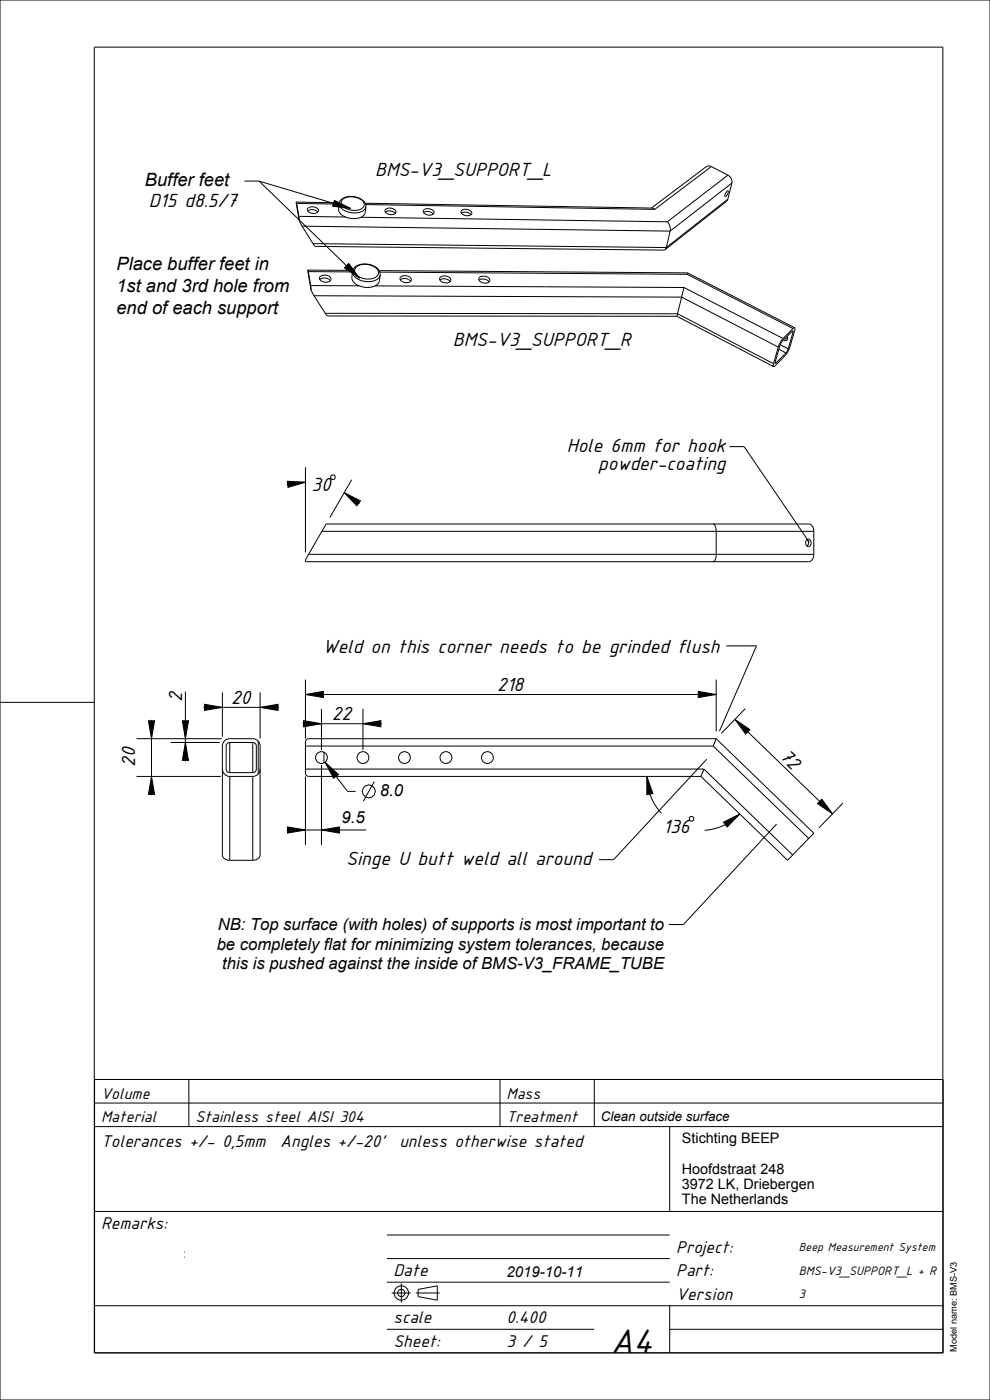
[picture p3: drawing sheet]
<svg xmlns="http://www.w3.org/2000/svg" width="210mm" height="297mm" viewBox="0 0 210 297" stroke-linecap="round" stroke-linejoin="round" font-family="sans-serif">
<g fill="none" stroke="#000" stroke-width=".21">
<path d="M0 0h210v297h-210zM51.8 38.4h3.1l19.5 5.8M54.9 38.4l21.4 20.6M150.9 35.3l3.8 2 .5 .7v.8M150.9 35.3l-12 9.1M150.9 35.3l-.6-.1-.4 .1-11.7 8.8M154.4 37.2l-12.8 9.9M155.2 38.8l-13 10.2M155.2 38.8l-.8 3.5M62.8 42.9l9.2 .1M62.8 42.9l.7 3.9M62.8 42.9l.1 .3"/>
<path d="M62.9 43.2l9 .1M62.9 43.2l.5 2.7M63.4 45.9l9.9 .1M63.4 45.9l.1 .9M63.5 46.8l.6 1.2M64.1 48l2.3 3.7M64.1 48l78.1 1M65.3 57.3l.1 .3M65.3 57.3l9.5 .1M65.3 57.3l.7 4.2M65.3 44.8l.5-.3h.6l.6 .2 .4 .3M65.3 44.2l.6-.3h.8l.7 .4 .1 .5-.5 .4h-1l-.7-.4-.1-.4z"/>
<path d="M65.4 57.6l.5 3M65.4 57.6l9.4 .1M66.4 51.7l.5 .6 74.2 .7M67.8 59.3l.5-.3h.7l.7 .2 .4 .3M67.9 58.7l1-.3 1.1 .3a.67 .67 0 0 1 .1 .9 .67 .67 0 0 1-.8 .3l-.7-.1-.6-.3-.2-.4zM70.9 42.5l3.5 1.7-3.8-.4zM72 43.2a2.49 2.49 0 0 0 2.5 1.9 2.53 2.53 0 0 0 3.1-1.2M72 43.2a2.23 2.23 0 0 1 2.6-1.5 2.77 2.77 0 0 1 3 2.1v.1M72 43.1l-.2 1.3a2.43 2.43 0 0 0 2.5 1.9 2.58 2.58 0 0 0 3.2-1.2l.1-1.2M72.6 42.3a3.3 3.3 0 0 1 4.6 .9 1.48 1.48 0 0 1-1.7 1.4 2.84 2.84 0 0 1-3.1-1.6zM74 55.9l2.3 3.1-3.2-2.2zM74.8 57.6a2.47 2.47 0 0 1 3-1.6 2.62 2.62 0 0 1 2.8 2.3"/>
<path d="M74.8 57.6a2.66 2.66 0 0 0 2.8 2.1 2.55 2.55 0 0 0 3-1.4M74.8 57.6l-.2 1.2a2.6 2.6 0 0 0 2.7 2.1 2.6 2.6 0 0 0 3.2-1.3l.1-1.3M75.6 56.7a3.4 3.4 0 0 1 4.6 .8 1.51 1.51 0 0 1-1.7 1.7 2.78 2.78 0 0 1-3.3-1.8zM76.6 46.1l65 1M77.5 43.1l60.8 1 .6 .3M77.6 43.4l61.3 1M80.4 57.4l65.5 .5M80.6 57.7l65.2 .5M81.8 45l.4-.2h.7l.5 .1 .4 .4M81.8 44.4l.6-.2h.8l.7 .4 .1 .4-.5 .5h-1l-.7-.5-.1-.3zM84.9 59.4l.5-.3h.7l.6 .2 .4 .4M85 58.8l.6-.3 .9 .1 .6 .3 .1 .6-.5 .4h-1l-.8-.5-.1-.3z"/>
<path d="M89.9 45.1l.4-.2h.6l.6 .2 .4 .3M89.9 44.5l.6-.2 .8 .1 .6 .3 .2 .5-.6 .4h-.9l-.7-.5zM93.3 59.4l.5-.2h.7l.6 .2 .4 .3M93.4 58.8l.4-.2 .6-.1 1.1 .5a.68 .68 0 0 1 0 .8 .68 .68 0 0 1-.9 .2l-.7-.1-.5-.3a.51 .51 0 0 1 0-.8zM97.9 45.2l.4-.2h.7l.9 .5M97.9 44.6l.7-.2 .7 .1 .6 .3 .2 .5-.6 .4h-1l-.6-.5zM101.6 59.4l.5-.2h.6l.7 .2 .4 .4M101.7 58.8l.6-.2 .8 .1 .7 .4 .1 .5-.6 .4h-1l-.7-.6v-.3zM141.6 47.1l.5 .9 .1 1M142.2 49l-.9 3.6-.2 .4M145.8 58.2l22.4 11.5M145.9 57.9l-.1 .3"/>
<path d="M145.9 57.9l22.7 11.6M154.2 40.6l.3-.1-.1 .5-.3 .5-.3 .2v-.5zM154.4 42.3l-.3 .4-13 10.3M154.4 42.3l-13.1 10.2-74.9-.8M65.9 60.6h10.3M65.9 60.6l.1 .9M66 61.5l.6 1.2M66.6 62.7l78 .3 20.5 10.6M66.6 62.7l2.4 3.8M69 66.5l.5 .5 74.1 .1M69 66.5l74.7 .1 20.4 10.6M79.6 60.7l65.5 .3"/>
<path d="M143.6 67.1l20.5 10.7v-.6M143.6 67.1h.1M145.1 61l-1.5 6.1M145.1 61l21 10.8M164.4 76.9l.2 .1M165.1 73.6l-1 3.6M165.2 74.1l1.5 .8M165.5 73.1l1.7 .9M166.1 71.8l-.6 .8-.4 1M166.5 71.8l.6 .1M166.7 74.9l-2.1 2.1M167 71.4l.1 .4-.2 .3-.3 .2-.4-.2"/>
<path d="M167.2 74l-.5 .9M168 70.4l.2 .1M168.2 70.5v-.3l-2.5 2.6-1.3 4v.3l.2-.1M168.2 70.5l-1 3.5M168.6 70.2l-1.1 3.5-.5 1.1-2.6 2.8-.3 .2M168.6 69.5l-.3 .2-2.2 2.1M168.6 69.5v.7M64.8 99.1v18.1M154.7 94.7h3.1l13.9 20.3M60.9 102.1l3.9 .2-3.7 1.1zM64.7 102.3l-2 .1-1.9 .4M65.5 117.6h107.1"/>
<path d="M68.3 112.7h104.3M70.4 100.8h.5l.2 .2v.5l-.2 .2h-.5l-.2-.2v-.5zM73 104.5l3.5 1.8-.8 1zM73.4 104.7l2.8 2.2M74.6 101.8l-4.6 8M151.3 111.2l.4 .4 .2 1.1v5.3l-.2 .8-.4 .4M171.2 114.5l.3 .7-.3 .7M171.5 114.4l.4 .2 .2 .6-.2 .5-.4 .3-.4-.3-.2-.5 .2-.6 .4-.2M172.6 112.7l-.3-1.1-.3-.3-.5-.1h-102.3l-4.4 7.6v.4h106.7l.4-.1 .4-.4 .3-1.1M172.6 112.7v4.9M154.1 137h6.4l-7.9 18.1M0 149h20"/>
<path d="M29 156.7h18M31.5 152.9h1.3l-.7 3.8zM32.1 152.7v16M36.2 157.5h10.4M38.7 152.9h1.3l-.7 3.8zM39.3 157.5l.7 3.8h-1.3zM39.3 146.7v14.8M43.2 150.1h16M43.4 149.4l3.8 .7-3.8 .6zM47.2 146.9v9.4M48.7 157.5a.76 .76 0 0 0-.7 .8v4.9a.76 .76 0 0 0 .7 .7M48.7 157.5v6.4"/>
<path d="M48.7 157.5h4.9M53.6 157.5v6.4M53.6 157.5a.76 .76 0 0 1 .8 .8v4.9a.76 .76 0 0 1-.8 .7M54.8 157.2v7M55.2 150.1l3.8-.7v1.3zM55.2 146.9v9.8M64.2 153.5h16.8M64.4 152.9l3.8 .6-3.8 .7zM64.8 158.3h86.5M64.8 147.3l3.8-.6v1.3zM64.8 144.2v12.5M64.8 147.3h87.1"/>
<path d="M68.2 150.4v8.7M68.7 159.6v2.2M77 153.5l3.8-.6v1.3zM77 150.4v8.7M148.1 146.7l3.8 .6-3.8 .7zM151.3 158.3l20.2 19.6M151.6 157.5l-.1 .2M151.9 156.7l-.6 1.6M151.9 156.7l20.7 20.1-5.5 5.7-18.4-17.8M151.9 156.7h-86.4l-.4 .1-.3 .4v7l.6 .5h83.3M151.9 144.2v10.9M155.9 152.6l3.2 2.2-.9 .9z"/>
<path d="M155.9 152.6l20.7 20M158.1 150.3l-5.1 5.3M29 164.7h17.8M32.1 164.7l.7 3.8h-1.3zM47.2 163.2a1.56 1.56 0 0 0 1.5 1.5M48.7 164.7h4.9M48.7 164.7v17.8M48.7 163.9h4.9M53.6 164.7v17.8M55.2 163.2a1.56 1.56 0 0 1-1.6 1.5M60.8 176.1h16.9M61 175.4l3.8 .7-3.8 .6z"/>
<path d="M64.8 164.7v14.5M64.8 163.2h84.5M68.2 176.1l3.8-.7v1.3zM68.2 162.3v16.9M69 161.7l2.8 2.6-1 .8zM69 161.7l4.7 6.2h1.7M79.4 165.8l-2.3 4.2M137.2 164.7l1.3 3.7-1.3 .2zM137.2 164.7a11.5 11.5 0 0 0 3.1 7.8M146.4 173.2h.5l.2 .3v.4l-.2 .3h-.5l-.2-.3v-.4zM149.1 163.7l-.1 .2M149.3 163.2l18.8 18.2"/>
<path d="M149.3 163.2l-.6 1.5M149.9 161.1l-19.8 21.3h-3.1M153.5 174.4l3.4-1.7-2.7 2.8zM156.9 172.7a11.5 11.5 0 0 1-7.4 3.4M164.7 174.8l-19.7 21.3h-3.1M174.3 169.5l2.3 3.1-3.2-2.1zM178.8 170.4l-5.1 5.2M48.7 182.5h4.9M53.6 182.5l1.1-.3 .5-.8v-23.1a1.56 1.56 0 0 0-1.6-1.6h-4.9a1.56 1.56 0 0 0-1.5 1.6v23.1l.4 .8 1.1 .3M20.1 234h180M20.1 239h180M40.1 229v10"/>
<path d="M106.1 229v10M126.1 229v10M142.1 239v18M20.1 257h180M20.1 277h180M39.1 266.7h.1M39.1 265.7h.1M82.1 262h60M82.1 267h60M82.1 272h60M83.1 274.3h4.1M85.1 272.3v4"/>
<path d="M88.2 274.3h5.1M88.7 273.5l4.1-.7v3l-4.1-.7zM142.1 277v10M82.1 282h44M142.1 282h58M200 287v-277h-180v277h180.1v-58h-180v58"/>
<circle cx="68.2" cy="160.7" r="1.25"/>
<circle cx="77" cy="160.7" r="1.25"/>
<circle cx="78.2" cy="167.9" r="1.37"/>
<circle cx="85.8" cy="160.7" r="1.25"/>
<circle cx="94.6" cy="160.7" r="1.25"/>
<circle cx="103.4" cy="160.7" r="1.25"/>
<circle cx="85.1" cy="274.3" r="1.53"/>
<circle cx="85.1" cy="274.3" r=".76"/>
</g>
<g fill="#000">
<path d="M70.9 42.5l3.5 1.7-3.8-.4zM74 55.9l2.3 3.1-3.2-2.2zM60.9 102.1l3.9 .2-3.7 1.1zM73 104.5l3.5 1.8-.8 1zM31.5 152.9h1.3l-.7 3.8zM39.3 157.5l.7 3.8h-1.3zM38.7 152.9h1.3l-.7 3.8zM43.4 149.4l3.8 .7-3.8 .6zM55.2 150.1l3.8-.7v1.3zM64.8 147.3l3.8-.6v1.3zM64.4 152.9l3.8 .6-3.8 .7zM77 153.5l3.8-.6v1.3z"/>
<path d="M148.1 146.7l3.8 .6-3.8 .7zM155.9 152.6l3.2 2.2-.9 .9zM32.1 164.7l.7 3.8h-1.3zM61 175.4l3.8 .7-3.8 .6zM68.2 176.1l3.8-.7v1.3zM69 161.7l2.8 2.6-1 .8zM137.2 164.7l1.3 3.7-1.3 .2zM153.5 174.4l3.4-1.7-2.7 2.8zM174.3 169.5l2.3 3.1-3.2-2.1z"/>
</g>
<text font-size="7.8" x="129.6" y="287">A4</text>
<g font-size="4.4">
<text x="79.6" y="37.4">BMS-V3_SUPPORT_L</text>
<text x="31.6" y="44">D15 d8.5/7</text>
<text x="96.1" y="73.5">BMS-V3_SUPPORT_R</text>
<text x="120.2" y="95.8">Hole 6mm for hook</text>
<text x="126.9" y="99.6">powder-coating</text>
<text x="66.1" y="104.3">30</text>
<text x="68.4" y="138.4">Weld on this corner needs to be grinded flush</text>
<text x="38.6" y="149" transform="rotate(-90 38.6 149)">2</text>
<text x="49.1" y="149.4">20</text>
<text x="105.5" y="146.6">218</text>
<text x="70.4" y="152.8">22</text>
<text x="165.2" y="160.6" transform="rotate(44 165.2 160.6)">72</text>
<text x="28.7" y="162.7" transform="rotate(-90 28.7 162.7)">20</text>
<text x="140.7" y="176.7">136</text>
<text x="73.4" y="183.4">Singe U butt weld all around</text>
</g>
<g font-size="3.9">
<text x="30.7" y="39.4">Buffer feet</text>
<text x="24.7" y="57.2">Place buffer feet in</text>
<text x="24.7" y="61.9">1st and 3rd hole from</text>
<text x="24.7" y="66.5">end of each support</text>
<text x="21.5" y="243.3">Tolerances +/- 0,5mm</text>
<text x="59.4" y="243.3">Angles +/-20'</text>
<text x="84.7" y="243.3">unless otherwise stated</text>
<text x="21.5" y="260.8">Remarks:</text>
<text x="143.5" y="265.8">Project:</text>
<text x="83.5" y="270.8">Date</text>
<text x="143.5" y="275.8">Version</text>
<text x="143.5" y="270.8">Part:</text>
<text x="83.5" y="280.8">scale</text>
<text x="107.5" y="280.8">0.400</text>
<text x="83.5" y="285.8">Sheet:</text>
<text x="107.5" y="285.8">3 / 5</text>
</g>
<g font-size="3.6">
<text x="21.5" y="233.1">Volume</text>
<text x="107.5" y="233.1">Mass</text>
<text x="21.5" y="238.1">Material</text>
<text x="41.5" y="238.1">Stainless steel AISI 304</text>
<text x="107.5" y="238.1">Treatment</text>
</g>
<g font-size="3.5">
<text x="80.6" y="168.9">8.0</text>
<text x="72.5" y="174.7">9.5</text>
<text x="46.2" y="197.2">NB: Top surface (with holes) of supports is most important to</text>
<text x="46" y="201.4">be completely flat for minimizing system tolerances, because</text>
<text x="47.2" y="205.7">this is pushed against the inside ofBMS-V3_FRAME_TUBE</text>
</g>
<text font-size="3.2" x="107.5" y="270.8">2019-10-11</text>
<g font-size="3.1">
<text x="144.6" y="242.4">Stichting BEEP</text>
<text x="144.6" y="249">Hoofdstraat 248</text>
<text x="144.6" y="252.2">3972 LK, Driebergen</text>
<text x="144.6" y="255.4">The Netherlands</text>
</g>
<g font-size="2.8">
<text x="127.5" y="237.8">Clean outside surface</text>
<text x="169.5" y="270.4">BMS-V3_SUPPORT_L + R</text>
<text x="169.5" y="275.4">3</text>
</g>
<text font-size="2.6" x="169.5" y="265.4">Beep Measurement System</text>
<text font-size="2" x="203" y="286.8" transform="rotate(-90 203 286.8)">Model name: BMS-V3</text>
</svg>
